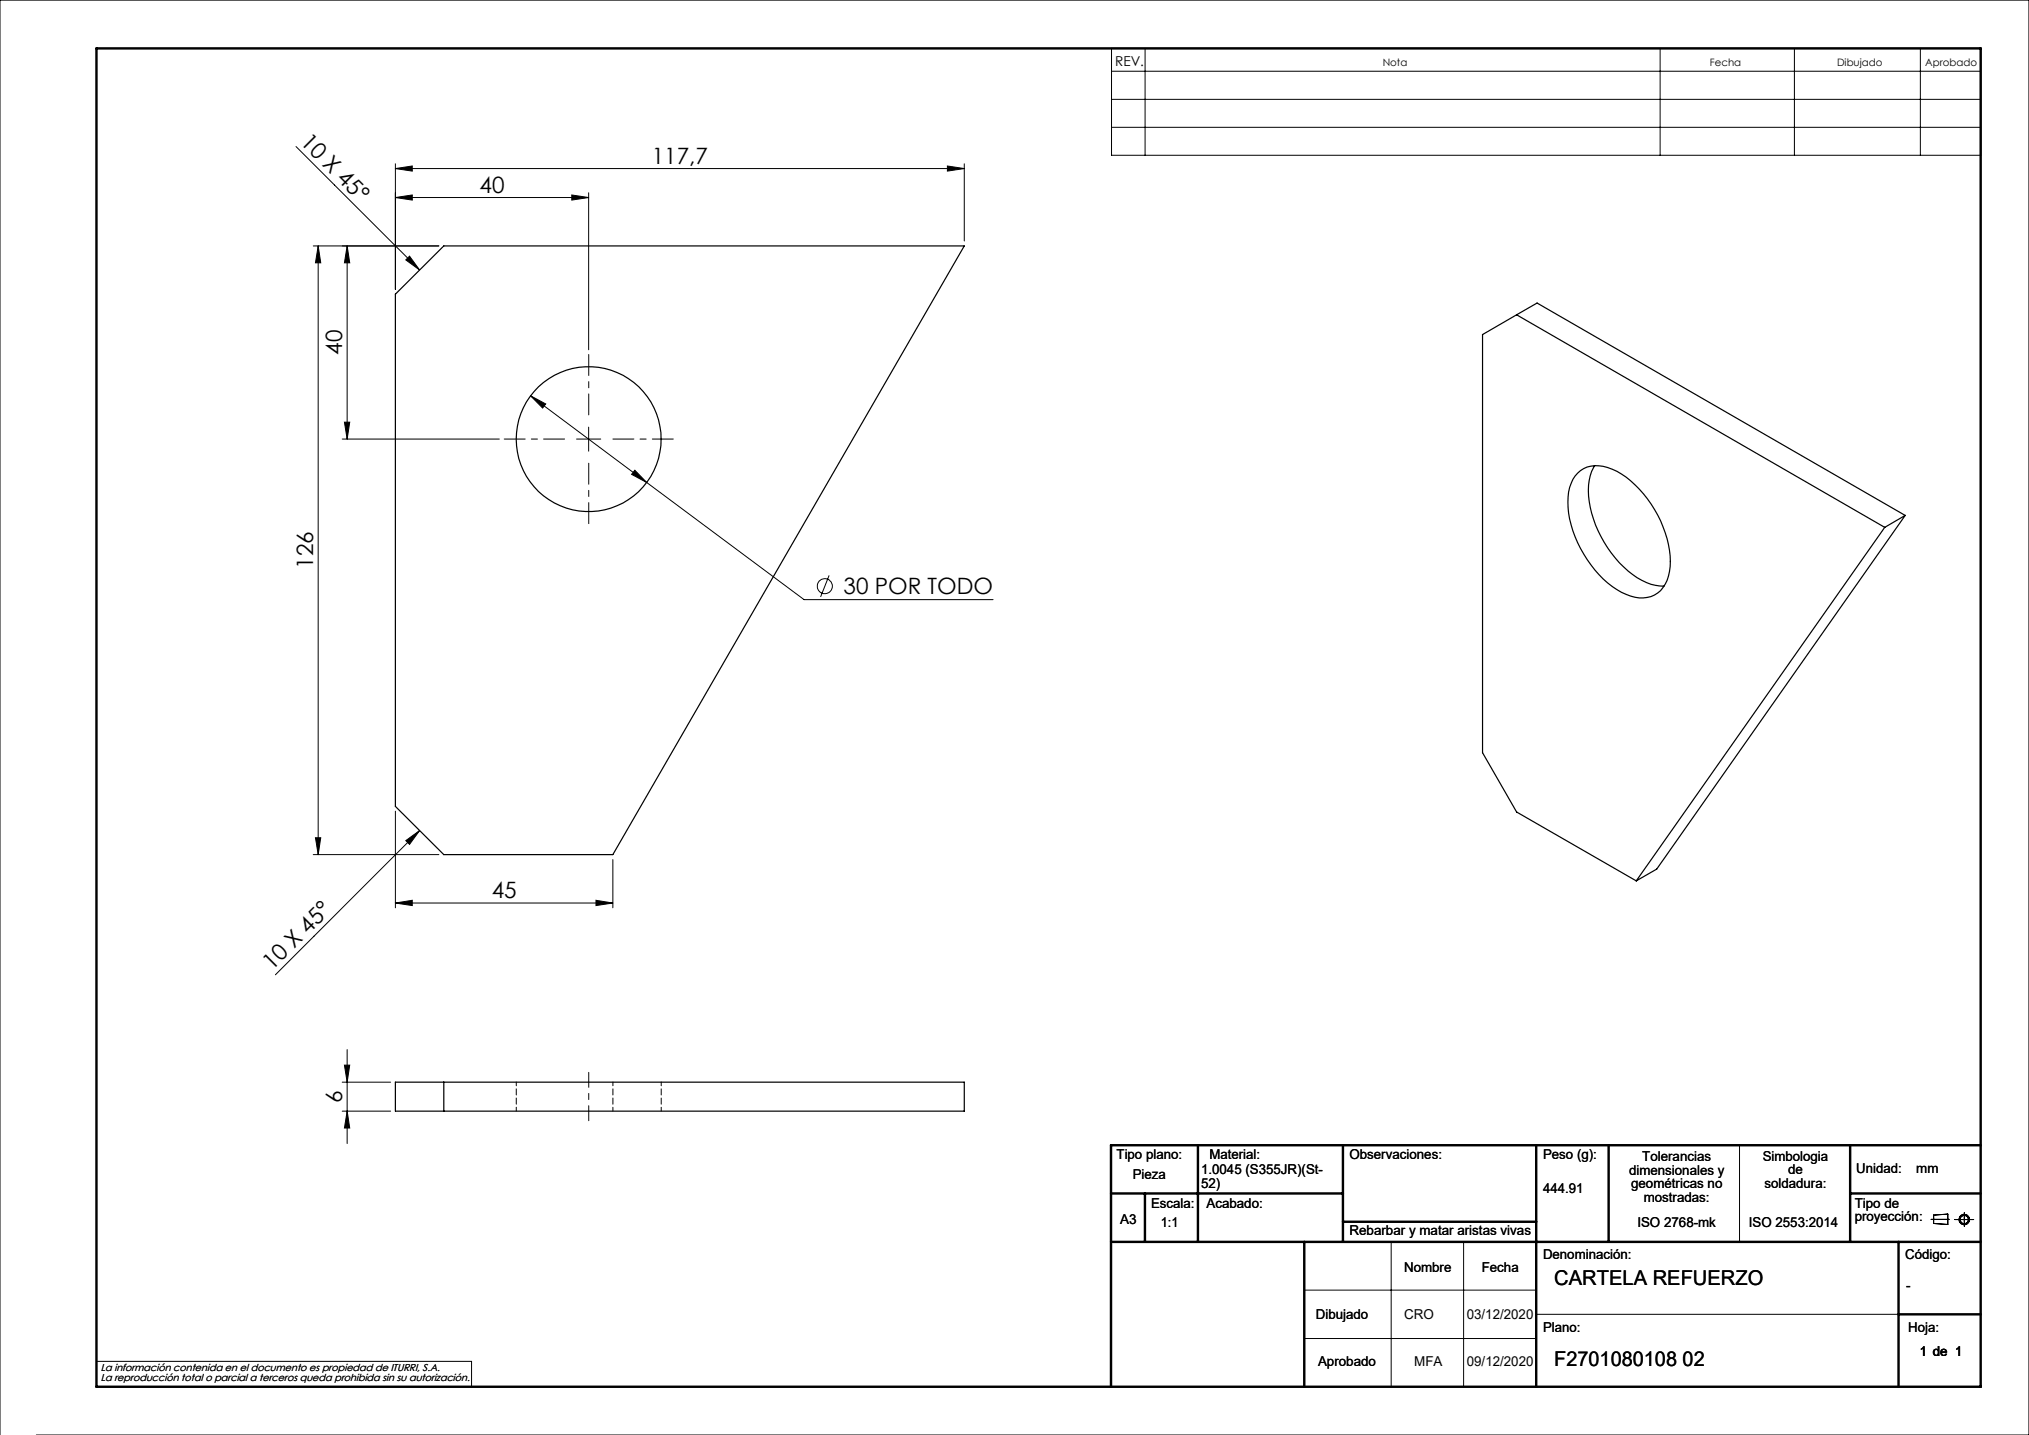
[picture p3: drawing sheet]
<svg xmlns="http://www.w3.org/2000/svg" width="420mm" height="297mm" viewBox="0 0 420 297" stroke-linecap="round" stroke-linejoin="round" font-family="sans-serif">
<g fill="none" stroke="#000" stroke-width=".21">
<path d="M230.1 10h179.9v22.1h-179.9zM230.1 14.7h179.9M237 10v22.1M343.6 10v22.1M371.4 10v22.1M397.5 10v22.1M61.3 30.3l25.6 25.6M81.8 34.9l3.5-.5v1zM81.8 33.9v26M81.8 34.9h117.8M121.8 39.9v32.5M196.1 34.4l3.5 .5-3.5 .5z"/>
<path d="M199.6 33.9v16M230.1 20.6h179.9M230.1 26.3h179.9M64.8 50.9h26M65.9 50.9l.5 3.5h-1.1zM65.9 50.9v126M71.9 50.9l.5 3.5h-1.1zM71.9 50.9v40M81.8 40.9l3.5-.5v1zM81.8 40.9h40M84 53.8l.8-.8 2.1 2.9zM118.4 40.4l3.4 .5-3.4 .5z"/>
<path d="M70.8 90.9h32.6M71.3 87.4h1.1l-.5 3.5zM109.8 81.9l3.2 1.7-.7 .9zM109.8 81.9l56.6 42.2h39.2M119.3 90.9h5.1M121.8 88.4v5M131.4 97.3l2.5 2.6-3.2-1.7zM171.6 119.1l-1.7 4.4M64.8 176.9h26M65.3 173.4h1.1l-.5 3.5zM81.8 167.9v20M84 174l2.9-2.1-2.1 2.9z"/>
<path d="M86.9 171.9l-29.9 29.9M126.9 177.9v10M81.8 186.9l3.5-.6v1.1zM81.8 186.9h45.1M123.4 186.3l3.5 .6-3.5 .5zM71.9 217.2v19.5M70.8 224h10.1M70.8 230h10.1M71.3 220.4h1.1l-.5 3.6zM71.9 230l.5 3.5h-1.1zM360.1 237v20M288 257v30"/>
<path d="M303 257v30M399.7 252.4h3.8M400.3 251.5l2.9-.2v2.1l-2.9-.2zM404.6 252.4h4M406.6 251v2.8M270 267h48M270 277h48M318 272h75M0 297v-297h420v297h-412.5M20 281.8h77.6v5.2"/>
<circle cx="170.7" cy="121.3" r="1.56"/>
<circle cx="406.6" cy="252.4" r=".86"/>
<circle cx="406.6" cy="252.4" r="1.07"/>
</g>
<g fill="none" stroke="#000" stroke-width=".5">
<path d="M20 10h390v277h-390zM248 237v20M278 237v20M318 237v50M333 237v20M383 237v20M410 237h-180v50M230 257h180M230 247h48M237 247v10M270 257v30M278 252.9h40"/>
<path d="M383 247h27M393 257v30M393 272h17"/>
</g>
<path d="M116.9 90.9h-12.5M121.9 85.9v-12.5M121.9 95.9v12.5M126.9 90.9h12.5" fill="none" stroke="#000" stroke-width=".21" stroke-dasharray="15.2 1.3 1.3 1.3" stroke-dashoffset="10.9"/>
<path d="M121.9 231.9v-10" fill="none" stroke="#000" stroke-width=".21" stroke-dasharray="15.2 1.3 1.3 1.3" stroke-dashoffset="12.1"/>
<g fill="#000">
<path d="M84 53.8l.8-.8 2.1 2.9zM84 174l2.9-2.1-2.1 2.9z"/>
<path d="M65.9 50.9l.5 3.5h-1.1zM65.3 173.4h1.1l-.5 3.5zM71.3 220.4h1.1l-.5 3.6zM71.9 230l.5 3.5h-1.1z"/>
<path d="M81.8 40.9l3.5-.5v1zM118.4 40.4l3.4 .5-3.4 .5zM81.8 34.9l3.5-.5v1zM196.1 34.4l3.5 .5-3.5 .5zM109.8 81.9l2.5 2.6 .7-.9zM131.4 97.3l-.7 .9 3.2 1.7zM81.8 186.9l3.5-.6v1.1zM123.4 186.3l3.5 .6-3.5 .5z"/>
<path d="M71.3 87.4h1.1l-.5 3.5zM71.9 50.9l.5 3.5h-1.1z"/>
</g>
<g fill="none" stroke="#000" stroke-width=".25">
<path d="M81.8 60.9l10.1-10h107.7l-72.7 126h-35l-10.1-10zM313.9 65.2l76.2 43.9M313.9 65.2l4.3-2.5 76.2 44M313.9 65.2l-7 4v86.6l7 12.3 24.8 14.2M326.6 97.9a6.1 6.1 0 0 1 7.1-.8 20.9 20.9 0 0 1 9.4 9.5 19.5 19.5 0 0 1 2.5 11.7 5.8 5.8 0 0 1-6.3 5.5 15.4 15.4 0 0 1-10-6.9 21.4 21.4 0 0 1-4.6-15.1 7.9 7.9 0 0 1 1.9-3.9zM330.1 96.4a11.3 11.3 0 0 0-.9 8.6 23.5 23.5 0 0 0 10.7 15.1 9.4 9.4 0 0 0 4.6 1.2M390.1 109.1l-51.4 73.2M394.4 106.7l-4.3 2.4M394.4 106.7l-51.5 73.2-4.2 2.4M81.8 224h117.8v6h-117.8zM91.9 224v6"/>
<circle cx="121.9" cy="90.9" r="15"/>
</g>
<path d="M106.9 223.9v6M126.9 223.9v6M136.9 229.9v-6" fill="none" stroke="#000" stroke-width=".21" stroke-dasharray="1.3 .6" stroke-dashoffset=".5"/>
<g font-size="4.7">
<text x="62" y="29.6" transform="rotate(45 62 29.6)">10 X 45°</text>
<text x="134.9" y="33.9">117,7</text>
<text x="99.3" y="39.9">40</text>
<text x="70.9" y="73.5" transform="rotate(-90 70.9 73.5)">40</text>
<text x="64.9" y="117.8" transform="rotate(-90 64.9 117.8)">126</text>
<text x="174.6" y="123">30 POR TODO</text>
<text x="101.8" y="185.9">45</text>
<text x="56.3" y="201" transform="rotate(-45 56.3 201)">10 X 45°</text>
<text x="70.9" y="228.2" transform="rotate(-90 70.9 228.2)">6</text>
</g>
<g font-size="4.2">
<text x="321.7" y="265.9">CARTELA REFUERZO</text>
<text x="321.7" y="282.8">F2701080108 02</text>
</g>
<g font-size="2.8">
<text x="230.8" y="13.6">REV.</text>
<text x="231.1" y="239.9">Tipo plano:</text>
<text x="250.3" y="239.9">Material:</text>
<text x="279.3" y="239.9">Observaciones:</text>
<text x="319.4" y="239.9">Peso (g):</text>
<text x="234.5" y="244.1">Pieza</text>
<text x="248.6" y="243">1.0045 (S355JR)(St-</text>
<text x="248.6" y="245.8">52)</text>
<text x="337.2" y="243.1">dimensionales y</text>
<text x="337.6" y="246">geométricas no</text>
<text x="339.9" y="240.3">Tolerancias</text>
<text x="364.9" y="240.2">Simbologia</text>
<text x="365.3" y="245.9">soldadura:</text>
<text x="370.1" y="243">de</text>
<text x="384.2" y="242.7">Unidad:</text>
<text x="396.7" y="242.7">mm</text>
<text x="238.3" y="250">Escala:</text>
<text x="249.7" y="250">Acabado:</text>
<text x="319.4" y="246.9">444.91</text>
<text x="340.2" y="248.8">mostradas:</text>
<text x="383.9" y="250">Tipo de</text>
<text x="231.9" y="253.4">A3</text>
<text x="240.3" y="254">1:1</text>
<text x="279.3" y="255.7">Rebarbar y matar aristas vivas</text>
<text x="338.9" y="254">ISO 2768-mk</text>
<text x="362" y="254">ISO 2553:2014</text>
<text x="383.9" y="252.8">proyección:</text>
<text x="290.6" y="263.3">Nombre</text>
<text x="306.7" y="263.3">Fecha</text>
<text x="319.4" y="260.6">Denominación:</text>
<text x="394.4" y="260.6">Código:</text>
<text x="394.6" y="266.9">-</text>
<text x="272.4" y="273">Dibujado</text>
<text x="290.6" y="273">CRO</text>
<text x="303.6" y="273">03/12/2020</text>
<text x="319.4" y="275.8">Plano:</text>
<text x="395" y="275.8">Hoja:</text>
<text x="397.4" y="280.6">1 de 1</text>
<text x="272.8" y="282.8">Aprobado</text>
<text x="292.7" y="282.8">MFA</text>
<text x="303.6" y="282.8">09/12/2020</text>
</g>
<g font-size="2.1">
<text x="286.2" y="13.6">Nota</text>
<text x="353.9" y="13.6">Fecha</text>
<text x="380.3" y="13.6">Dibujado</text>
<text x="398.5" y="13.6">Aprobado</text>
<text x="20.8" y="283.7">La información contenida en el documento es propiedad de ITURRI, S.A.</text>
<text x="20.8" y="285.7">La reproducción total o parcial a terceros queda prohibida sin su autorización.</text>
</g>
</svg>
